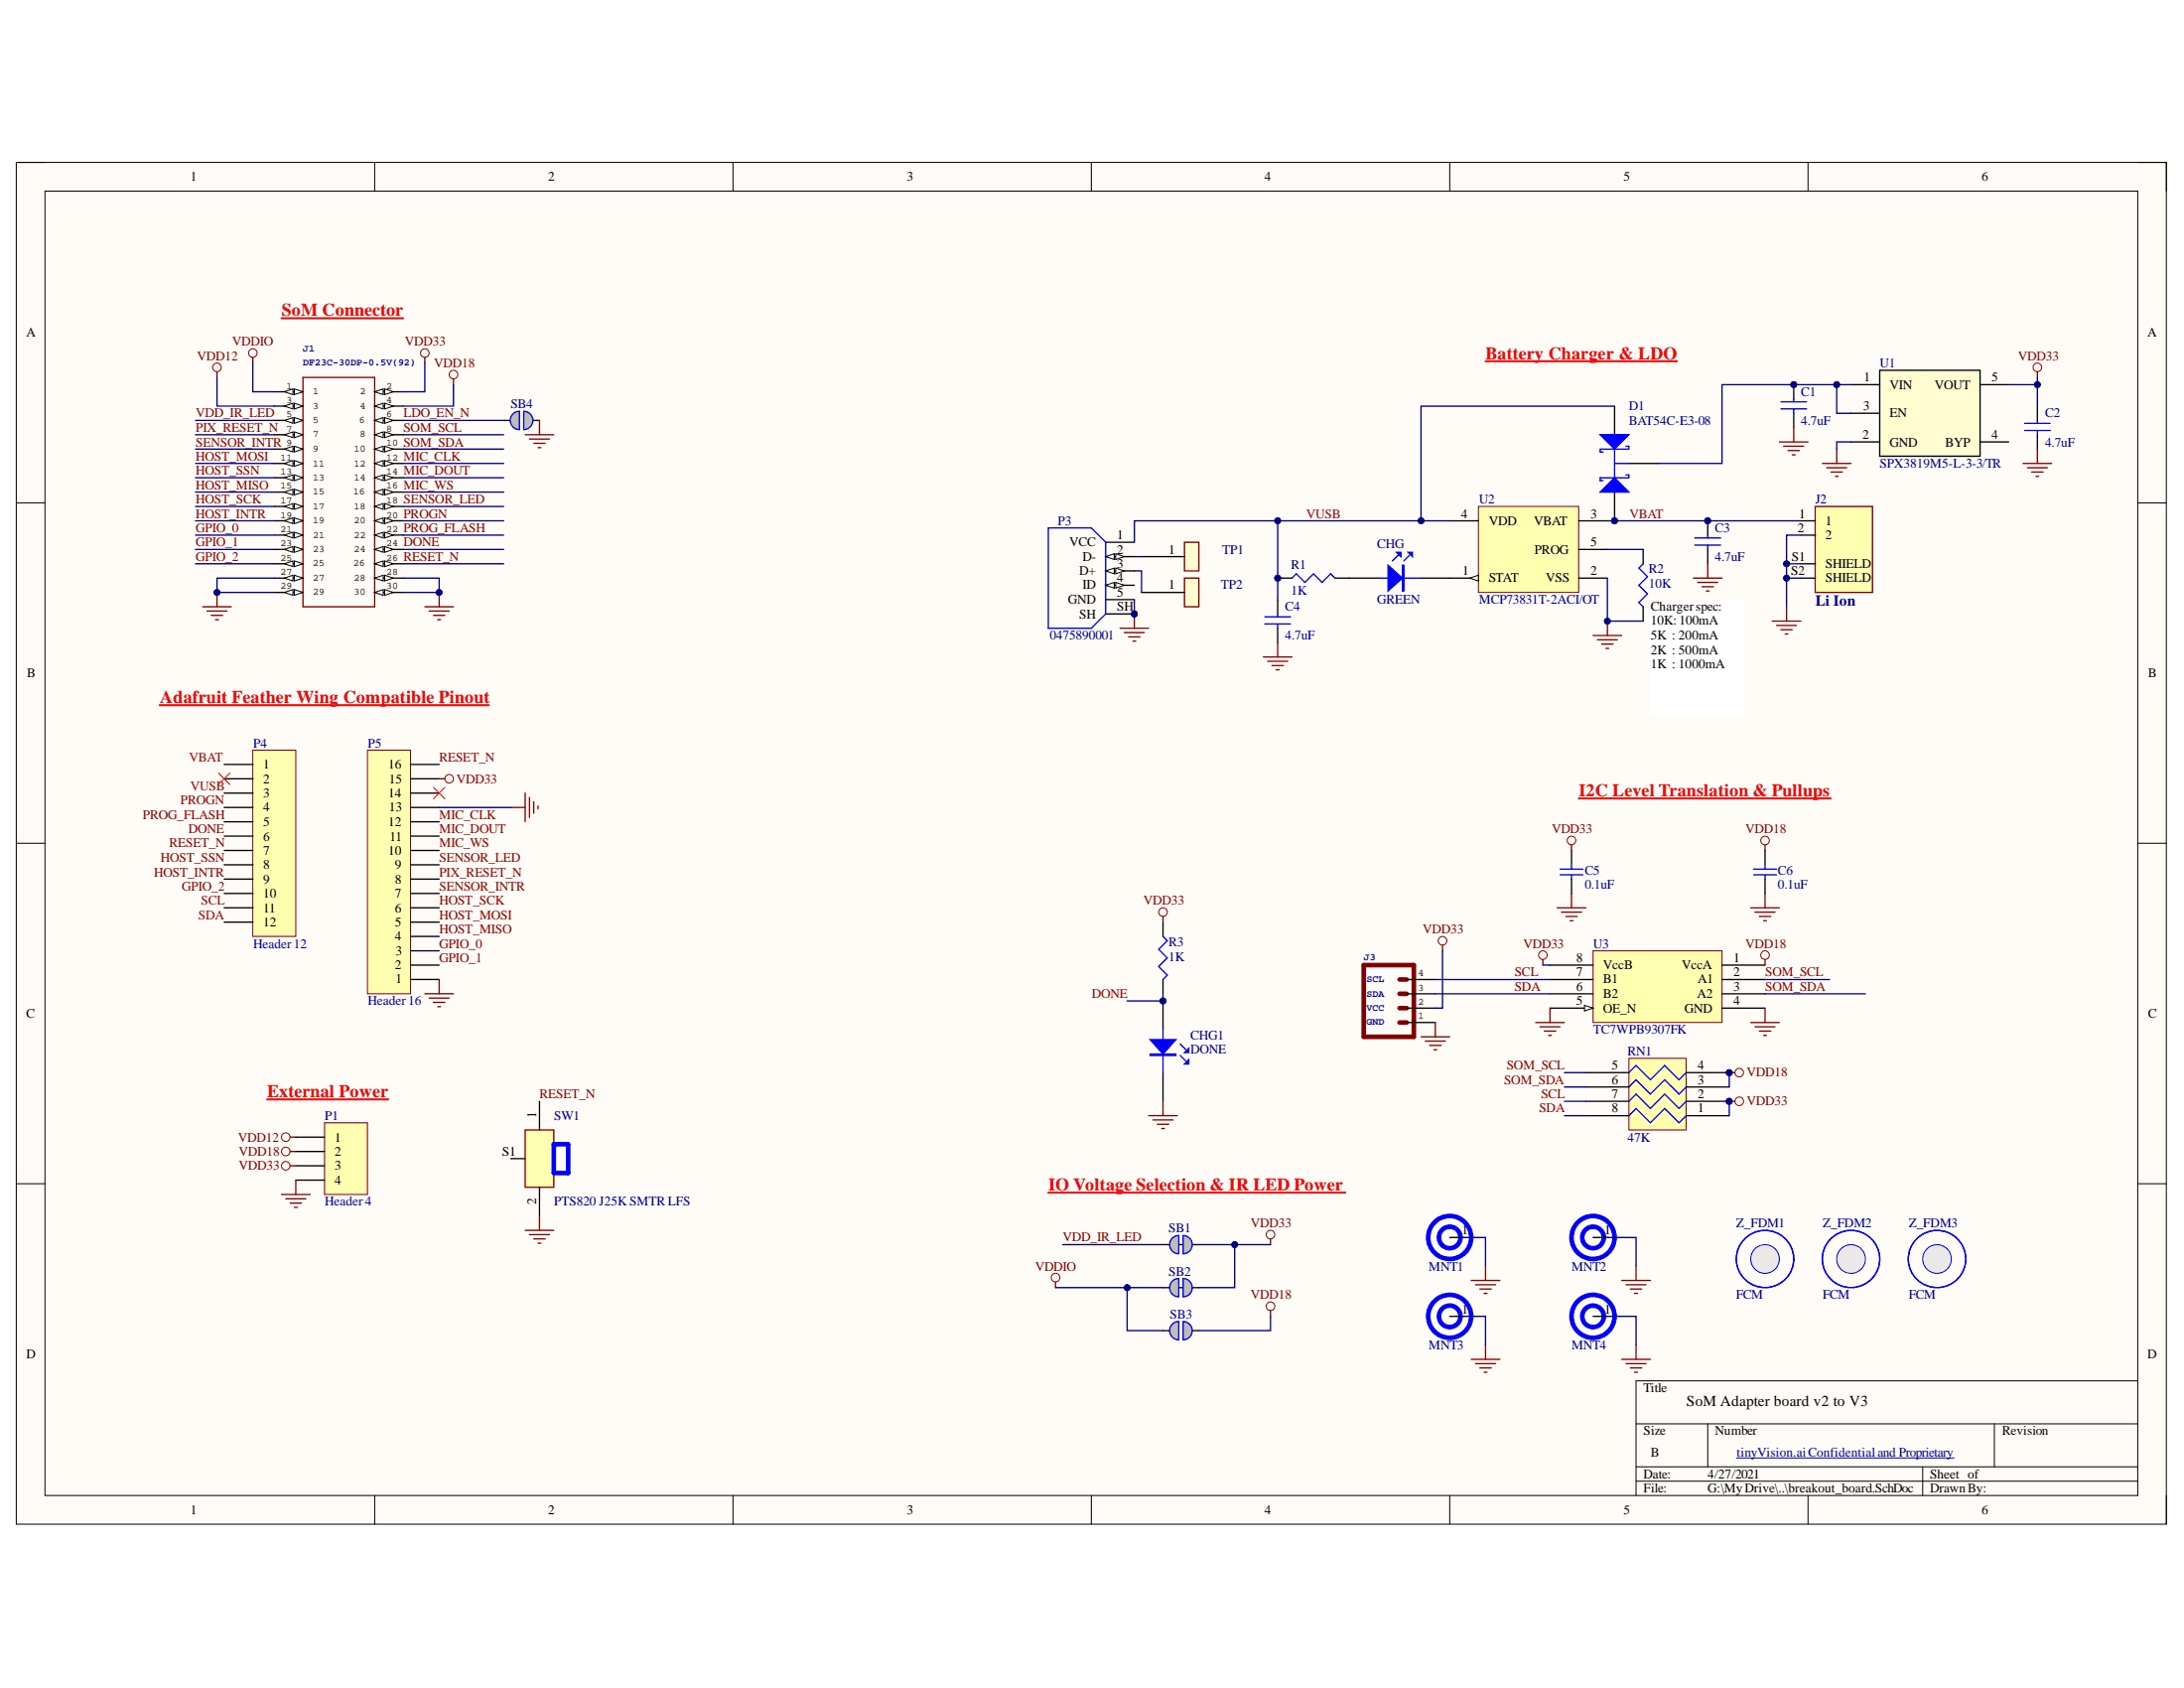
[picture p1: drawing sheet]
# Altium project breakout_board.PrjPcb
1 sheet, 37 parts. Net scope: global (net labels, ports and power ports of the same name join across sheets).
Board file: breakout_board.PcbDoc

## Sheet breakout_board.SchDoc
size B

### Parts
C1  4.7uF  [CAPC1005X61USR]
C2  4.7uF  [CAPC1005X61USR]
C3  4.7uF  [CAPC1005X61USR]
C4  4.7uF  [CAPC1005X61USR]
C5  0.1uF  [CAPC1005X61USR]
C6  0.1uF  [CAPC1005X61USR]
CHG  GREEN  [LED_0805]
CHG1  DONE  [LED_0805]
D1  BAT54C-E3-08  [SOT-23]
J1  DF23C-30DP-0.5V(92)  [SOM-SMD]
J2  Li Ion  [JST_S2B-PH-SM4-TB(LF)(SN)]
J3  (no value)  [1X04_1MM_RA]
MNT1  MOUNTING HOLE  [MNT620-275N]  (value not drawn)
MNT2  MOUNTING HOLE  [MNT620-275N]  (value not drawn)
MNT3  MOUNTING HOLE  [MNT620-275N]  (value not drawn)
MNT4  MOUNTING HOLE  [MNT620-275N]  (value not drawn)
P1  Header 4  [HDR1X4]
P3  0475890001  [*MOLEX_0475890001]
P4  Header 12  [HDR1X12]
P5  Header 16  [HDR1X16]
R1  1K  [RESC1005X40USR]
R2  10K  [RESC1005X40USR]
R3  1K  [RESC1005X40USR]
RN1  47K  [RESCAXS50P100X200X45-8NA]
SB1  Solderbridge  [Solderbridge_Shorted]  (value not drawn)  (net tie, no BOM)
SB2  Solderbridge  [Solderbridge_Shorted]  (value not drawn)  (net tie, no BOM)
SB3  Solderbridge  [Solderbridge]  (value not drawn)  (no BOM)
SB4  Solderbridge  [Solderbridge]  (value not drawn)  (no BOM)
SW1  PTS820 J25K SMTR LFS  [PTS820J25MSMTRLFS]
TP1  TEST POINT  [TP 1mm]  (value not drawn)
TP2  TEST POINT  [TP 1mm]  (value not drawn)
U1  SPX3819M5-L-3-3/TR  [SOT-23-5]
U2  MCP73831T-2ACI/OT  [SOT-23-5]
U3  TC7WPB9307FK  [8-VFSOP]
Z_FDM1  FCM  [FID100X250N]
Z_FDM2  FCM  [FID100X250N]
Z_FDM3  FCM  [FID100X250N]

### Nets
GND: C1.2 C2.2 C3.2 C4.2 C5.2 C6.2 CHG1.2 J1.27 J1.28 J1.29 J1.30 J2.2 J2.S1(SHIELD) J2.S2(SHIELD) J3.1 MNT1.1(GND) MNT2.1(GND) MNT3.1(GND) MNT4.1(GND) P1.4 P3.5(GND) P3.SH P5.1 P5.13 R2.1 SB4.1 SW1.2 U1.2(GND) U2.2(VSS) U3.4(GND) U3.5(OE_N)
VDD12: J1.3 P1.1
VDD18: C6.1 J1.4 P1.2 RN1.3 RN1.4 SB3.1 U3.1(VccA)
VDD33: C2.1 C5.1 J1.2 J3.2 P1.3 P5.15 R3.1 RN1.1 RN1.2 SB1.1 SB2.1 U1.5(VOUT) U3.8(VccB)
VDDIO: J1.1 SB2.2 SB3.2
DONE: CHG1.1 J1.24 P4.6 R3.2
GPIO_0: J1.21 P5.3
GPIO_1: J1.23 P5.2
GPIO_2: J1.25 P4.10
HOST_INTR: J1.19 P4.9
HOST_MISO: J1.15 P5.4
HOST_MOSI: J1.11 P5.5
HOST_SCK: J1.17 P5.6
HOST_SSN: J1.13 P4.8
LDO_EN_N: J1.6 SB4.2
MIC_CLK: J1.12 P5.12
MIC_DOUT: J1.14 P5.11
MIC_WS: J1.16 P5.10
PIX_RESET_N: J1.7 P5.8
PROG_FLASH: J1.22 P4.5
PROGN: J1.20 P4.4
RESET_N: J1.26 P4.7 P5.16 SW1.1
SCL: J3.4 P4.11 RN1.7 U3.7(B1)
SDA: J3.3 P4.12 RN1.8 U3.6(B2)
SENSOR_INTR: J1.9 P5.7
SENSOR_LED: J1.18 P5.9
SOM_SCL: J1.8 RN1.5 U3.2(A1)
SOM_SDA: J1.10 RN1.6 U3.3(A2)
VBAT: C3.1 D1.1(A) J2.1 P4.1 U2.3(VBAT)
VDD_IR_LED: J1.5 SB1.2
VUSB: C4.1 D1.2(A) P3.1(VCC) P4.3 R1.1 U2.4(VDD)
NetC1_1: C1.1 D1.3(K) U1.1(VIN) U1.3(EN)
NetCHG_1: CHG.1 R1.2
NetCHG_2: CHG.2 U2.1(STAT)
NetP3_2: P3.2(D-) TP1.1
NetP3_3: P3.3(D+) TP2.1
NetR2_2: R2.2 U2.5(PROG)

Not connected (* = marked no-connect by the designer): P3 4(ID); P4 2*; P5 14*; SW1 S1(GND); U1 4(BYP); Z_FDM1 1; Z_FDM2 1; Z_FDM3 1

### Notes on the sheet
- SoM Connector
- Battery Charger & LDO
- Adafruit Feather Wing Compatible Pinout
- (near R2) Charger spec:
  10K: 100mA
  5K  : 200mA
  2K  : 500mA
  1K  : 1000mA
- I2C Level Translation & Pullups
- (near P1) External Power
- (near SB1) IO Voltage Selection & IR LED Power
- SoM Adapter board v2 to V3
- tinyVision.ai Confidential and Proprietary <http://tinyVision.ai Confidential and Proprietary>
